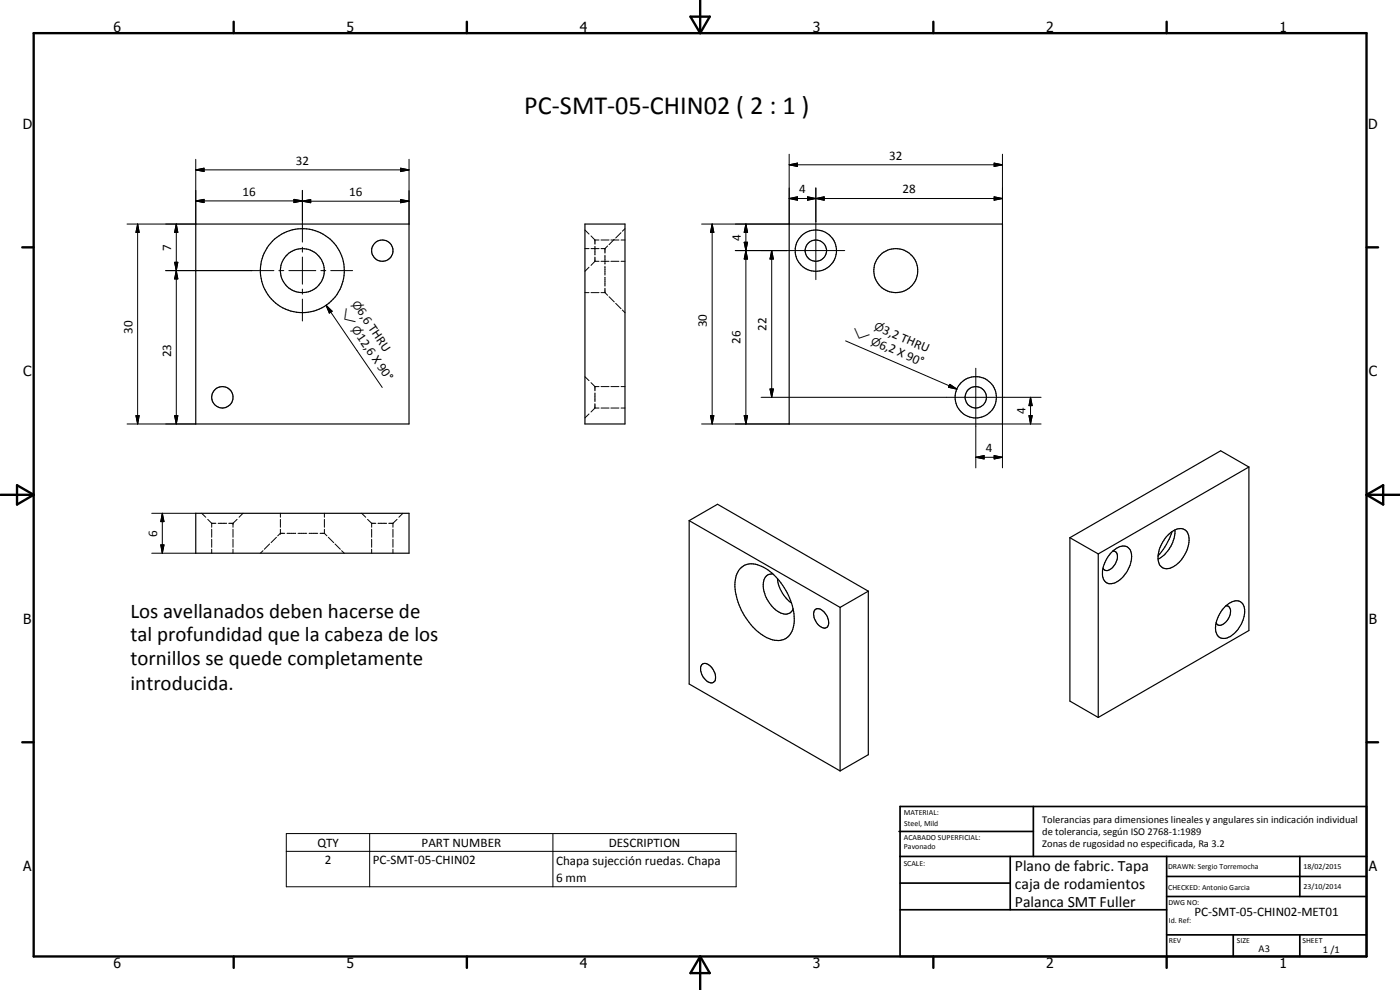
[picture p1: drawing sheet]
<svg xmlns="http://www.w3.org/2000/svg" width="420mm" height="297mm" viewBox="0 0 420 297" stroke-linecap="round" stroke-linejoin="round" font-family="sans-serif">
<g fill="none" stroke="#000" stroke-width=".3">
<path d="M58.7 51l2.5-.5v1zM58.7 47.8v19.4h-20.6M58.7 51h64.1M88.2 59.8l2.6 .5-2.6 .5zM90.8 57.1v15.5M120.2 50.5l2.6 .5-2.6 .5zM120.2 59.9l2.6 .5-2.6 .4zM122.8 47.8v19.4M236.8 49.4l2.5-.5v1.1zM236.8 59.6l2.5-.5v1zM236.8 49.4h64.1M236.8 46.3v20.9h-26.2"/>
<path d="M236.8 59.6h64.1M242.3 59.1l2.5 .5-2.5 .5zM242.3 59.1l5 1v-1l-5 1zM244.8 59.6l2.5-.5v1zM244.8 56.4v27.5M298.4 48.9l2.5 .5-2.5 .6zM298.4 59.1l2.5 .5-2.5 .5zM300.9 46.3v20.9M41.3 67.2l.5 2.5h-1zM41.3 67.2v60M52.4 78.7h1l-.5 2.5zM52.9 67.2l.5 2.5h-1z"/>
<path d="M52.9 67.2v60M58.7 60.3l2.5-.5v1zM58.7 60.3h32.1M90.8 60.4l2.4-.5v.9zM90.8 74.2v1.4M90.8 77.1v8.2M90.8 60.4h32M175.5 69l1.3 1.2M175.5 74.6h1.3M177.4 70.8l1.2 1.2M177.4 74.6h2.4M178.6 72v1.3"/>
<path d="M178.6 73.9v2.6M178.6 77.1v1.3M178.6 78.4l-1.2 1.2M178.6 78.4h1.2M178.6 72h1.2M180.4 78.4h2.4M180.4 72h2.4M180.4 74.6h1.2M181.6 74.6v1.3M181.6 76.6v2.6M181.6 79.9v2.6M182.4 73.8l-.8 .8"/>
<path d="M183.3 78.4h2.4M183.3 72h2.4M184.4 71.8l-1.6 1.6M186.4 78.4h1.2M186.4 72h1.2M186.4 69.8l-1.6 1.6M187.6 68.6l-.8 .8M213.7 67.2l.5 2.5h-1zM213.7 67.2v60M220.7 75.2h32.8M223.3 72.7h1.1l-.6 2.5zM223.3 72.7l1.1 5h-1.1l1.1-5z"/>
<path d="M223.8 75.2l.6 2.5h-1.1zM223.8 67.2l.6 2.5h-1.1zM223.8 67.2v60M231.6 75.2l.5 2.5h-1zM231.6 75.2v44M49.7 81.2h32.5M52.9 81.2l.5 2.5h-1zM83.7 81.2h1.5M86.7 81.2h8.1M90.8 86.7v1.6M90.8 89.7v6.6M96.3 81.2h1.5"/>
<path d="M97.9 91.6l1.8 1.8-.9 .5zM97.9 91.6l16.8 24.6M99.3 81.2h6.5M175.5 87.8h1.3M176.8 80.2l-1.3 1.2M177.4 87.8h2.4M180.4 87.8h1.2M181.6 83.2v2.7M181.6 86.5v1.3M181.6 87.8l.8 .8M182.8 89l1.6 1.6M184.8 91l1.6 1.6"/>
<path d="M186.8 93l.8 .8M175.5 113l1.3 1.2M177.4 114.8l1.2 1.2M178.6 116v1.3M178.6 117.9v2.6M178.6 116h1.2M180.4 116h2.4M183.3 116h2.4M186.4 116h1.2M228.4 119.2h84.1M231.1 116.7h1l-.5 2.5zM253.8 102.3l33.4 14.5"/>
<path d="M285.1 115.3l2.1 1.5-2.6-.6zM292.9 110.5v29.9M309.3 119.2l.5 2.5h-1zM309.3 119.2v8M38.1 127.2h20.6M40.8 124.7h1l-.5 2.5zM52.4 124.7h1l-.5 2.5zM176.8 124.2l-1.3 1.2M178.6 121.1v1.3M178.6 122.4l-1.2 1.2M178.6 122.4h1.2M180.4 122.4h2.4"/>
<path d="M183.3 122.4h2.4M186.4 122.4h1.2M210.6 127.2h26.2M213.2 124.7h1l-.5 2.5zM223.3 124.7h1.1l-.6 2.5zM292.9 137.2l2.4-.5v1zM292.9 137.2h8M298.4 136.7l2.5 .5-2.5 .5zM308.8 124.7h1l-.5 2.5zM312.5 127.2h-11.6v13.2M45.5 154h13.2M48.7 154l.5 2.5h-1z"/>
<path d="M48.7 154v12M60.5 154l1.3 1.2M62.3 155.8l1.2 1.2M63.5 157h1.3M63.5 157v1.2M63.5 158.8v2.4M65.5 157h2.5M68.7 157h1.2M69.9 157h.1M69.9 157v1.2M69.9 158.8v2.4M71.2 155.8l-1.3 1.2"/>
<path d="M72.9 154l-1.2 1.2M84.1 154v1.2M84.1 155.8v2.4M84.1 158.8v1.2M97.4 154v1.2M97.4 155.8v2.4M97.4 158.8v1.2M108.5 154l1.3 1.2M110.3 155.8l1.2 1.2M111.5 157h1.3M111.5 157v1.2M111.5 158.8v2.4"/>
<path d="M113.4 157h2.6M116.7 157h1.2M117.9 157v1.2M117.9 158.8v2.4M119.2 155.8l-1.3 1.2M120.9 154l-1.2 1.2M45.5 166h13.2M48.2 163.5h1l-.5 2.5zM63.5 161.8v2.4M63.5 164.8v1.2M69.9 161.8v2.4M69.9 164.8v1.2"/>
<path d="M78.9 165.2l-.8 .8M80.9 163.2l-1.6 1.6M83 161.2l-1.6 1.6M84.1 160h.1M84.1 160h1.4M84.1 160l-.8 .8M86.1 160h2.7M89.4 160h2.7M92.7 160h2.7M96 160h1.4M97.4 160l.7 .8M98.5 161.2l1.6 1.6"/>
<path d="M100.5 163.2l1.6 1.6M102.5 165.2l.8 .8M111.5 161.8v2.4M111.5 164.8v1.2M117.9 161.8v2.4M117.9 164.8v1.2M85.9 250.1h135v16h-135zM85.9 255.4h135M110.9 250.1v16M165.9 250.1v16"/>
</g>
<g fill="none" stroke="#000" stroke-width=".35">
<path d="M58.7 67.2h64.1v60h-64.1zM175.5 67.2h12.1v60h-12.1zM236.8 67.2h64.1v60h-64.1zM58.7 154h64.1v12h-64.1zM206.8 156.2l45.3 26M206.8 156.2l8.5-4.9 45.3 26.1M206.8 156.2v49l45.3 26.1M351.8 159.5a20.6 20.6 0 0 1-4.3 7.3M352.6 159a10.1 10.1 0 0 1-5.1 8.8M374.8 140.1l-8.5-4.8-45.2 26M374.8 140.1l-45.2 26.1M374.8 140.1v49.1l-45.2 26.1"/>
<path d="M222.3 170.4a5.2 5.2 0 0 1 6.2-.5 19 19 0 0 1 9.8 17.1 5.1 5.1 0 0 1-7.6 4.6 18.8 18.8 0 0 1-10-17.6l.4-1.8zM232 172.2a2.74 2.74 0 0 0-2.9 3.2 10 10 0 0 0 5.2 8.5 2.63 2.63 0 0 0 3.7-1.1M233.3 173.6a10.3 10.3 0 0 0 4.2 7.3M260.6 177.4l-8.5 4.8M260.6 177.4v49l-8.5 4.9M321.1 161.3l8.5 4.9M321.1 161.3v49.1l8.5 4.9M329.6 166.2v49.1M334 165.4a4.1 4.1 0 0 1 4-1.4 3.5 3.5 0 0 1 1.4 4.5 9.2 9.2 0 0 1-5 6.5 2.5 2.5 0 0 1-3.5-2.5 9.8 9.8 0 0 1 3.1-7.1zM334 165.4a1.75 1.75 0 0 1 1.1 2.8 3.6 3.6 0 0 1-3.3 3l-.8-.7M350 161a5.3 5.3 0 0 1 5.1-2.3 3.7 3.7 0 0 1 1.6 4.6 9.4 9.4 0 0 1-5.8 7.3 2.82 2.82 0 0 1-3.4-3.6 10.2 10.2 0 0 1 2.5-6zM210.6 199.4a2.34 2.34 0 0 1 3.3 1.4 3.1 3.1 0 0 1 .3 3.9 2.61 2.61 0 0 1-3.1-1.5 3.4 3.4 0 0 1-.5-3.8z"/>
<path d="M244.6 183a1.87 1.87 0 0 1 2.7 .6 3.5 3.5 0 0 1 .8 4.7 2.49 2.49 0 0 1-3.1-1.6 3.2 3.2 0 0 1-.4-3.7zM252.1 182.2v49.1M367.5 182.2a4.3 4.3 0 0 1 4.8-1.6 4.3 4.3 0 0 1 .9 4.9 8.4 8.4 0 0 1-5.7 6.1 2.56 2.56 0 0 1-2.7-3.1 10.1 10.1 0 0 1 2.7-6.3zM367.9 181.8a1.49 1.49 0 0 1 1.4 2.1 3.9 3.9 0 0 1-3.6 3.7l-.8-.7"/>
<circle cx="114.8" cy="75.2" r="3.2"/>
<circle cx="244.8" cy="75.2" r="3.2"/>
<circle cx="244.8" cy="75.2" r="6.2"/>
<circle cx="90.7" cy="81.2" r="6.6"/>
<circle cx="90.7" cy="81.2" r="12.6"/>
<circle cx="268.9" cy="81.2" r="6.6"/>
<circle cx="66.7" cy="119.2" r="3.2"/>
<circle cx="292.8" cy="119.2" r="3.2"/>
<circle cx="292.8" cy="119.2" r="6.2"/>
</g>
<g fill="none" stroke="#000" stroke-width=".71">
<path d="M10.1 9.9h400v277.1h-400zM70.1 6.5v3.4M140.1 6.5v3.4M207.2 5h5.8l-2.9 4.9zM210.1 0v9.9M280.1 6.5v3.4M350.1 6.5v3.4M6.7 74.2h3.4M410.1 74.2h3.5M.1 148.5h10M5.1 145.6l5 2.9-5 2.9zM410.1 148.5h10"/>
<path d="M410.1 148.5l5-2.9v5.8zM6.7 222.7h3.4M410.1 222.7h3.5M70.1 287v3.4M140.1 287v3.4M210.1 287v10M210.1 287l2.9 5h-5.8zM280.1 287v3.4M350.1 287v3.4"/>
</g>
<g fill="none" stroke="#000" stroke-width=".51">
<path d="M269.8 249.5h40.3M270.1 242h140v45h-140zM270.1 257h140M303.2 257v16M310.1 242v15M350.1 257v30M390.1 257v12M270.1 265h33.1M270.1 273h80M350.1 269h60M350.1 263h60M350.1 280.5h60"/>
<path d="M370.1 280.5v6.5M390.1 280.5v6.5"/>
</g>
<g fill="#000">
<path d="M58.7 51l2.5-.5v1zM58.7 60.3l2.5-.5v1zM90.8 60.4l2.4-.5v.9zM120.2 50.5l2.6 .5-2.6 .5zM236.8 49.4l2.5-.5v1.1zM236.8 59.6l2.5-.5v1zM244.8 59.6l2.5-.5v1zM298.4 48.9l2.5 .5-2.5 .6zM41.3 67.2l.5 2.5h-1zM52.4 78.7h1l-.5 2.5zM52.9 67.2l.5 2.5h-1zM88.2 59.8l2.6 .5-2.6 .5z"/>
<path d="M120.2 59.9l2.6 .5-2.6 .4zM213.7 67.2l.5 2.5h-1zM223.3 72.7h1.1l-.6 2.5zM223.8 75.2l.6 2.5h-1.1zM223.8 67.2l.6 2.5h-1.1zM231.6 75.2l.5 2.5h-1zM242.3 59.1l2.5 .5-2.5 .5zM298.4 59.1l2.5 .5-2.5 .5zM52.9 81.2l.5 2.5h-1zM97.9 91.6l1.8 1.8-.9 .5zM231.1 116.7h1l-.5 2.5zM285.1 115.3l2.1 1.5-2.6-.6z"/>
<path d="M40.8 124.7h1l-.5 2.5zM52.4 124.7h1l-.5 2.5zM213.2 124.7h1l-.5 2.5zM223.3 124.7h1.1l-.6 2.5zM292.9 137.2l2.4-.5v1zM298.4 136.7l2.5 .5-2.5 .5zM308.8 124.7h1l-.5 2.5zM309.3 119.2l.5 2.5h-1zM48.7 154l.5 2.5h-1zM48.2 163.5h1l-.5 2.5z"/>
</g>
<text font-size="7.9" x="157.3" y="34.1">PC-SMT-05-CHIN02 ( 2 : 1 )</text>
<g font-size="6.3">
<text x="39.1" y="185.3">Los avellanados deben hacerse de</text>
<text x="39.1" y="192.4">tal profundidad que la cabeza de los</text>
<text x="39.1" y="199.6">tornillos se quede completamente</text>
<text x="39.1" y="206.9">introducida.</text>
</g>
<g font-size="4.7">
<text x="304.6" y="261.2">Plano de fabric. Tapa</text>
<text x="304.6" y="266.6">caja de rodamientos</text>
<text x="304.6" y="272">Palanca SMT Fuller</text>
</g>
<g font-size="4.2">
<text x="34" y="9.6">6</text>
<text x="104" y="9.6">5</text>
<text x="174" y="9.6">4</text>
<text x="244" y="9.6">3</text>
<text x="314" y="9.6">2</text>
<text x="384" y="9.6">1</text>
<text x="6.8" y="38.7">D</text>
<text x="410.6" y="38.7">D</text>
<text x="7" y="112.9">C</text>
<text x="410.8" y="112.9">C</text>
<text x="7" y="187.1">B</text>
<text x="410.8" y="187.1">B</text>
<text x="7" y="261.4">A</text>
<text x="410.8" y="261.4">A</text>
<text x="34" y="290.4">6</text>
<text x="104" y="290.4">5</text>
<text x="174" y="290.4">4</text>
<text x="244" y="290.4">3</text>
<text x="314" y="290.4">2</text>
<text x="384" y="290.4">1</text>
</g>
<g font-size="3.9">
<text x="266.9" y="47.9">32</text>
<text x="88.8" y="49.4">32</text>
<text x="72.8" y="58.8">16</text>
<text x="104.8" y="58.8">16</text>
<text x="239.8" y="58">4</text>
<text x="270.8" y="58">28</text>
<text x="51.4" y="75.2" transform="rotate(-90 51.4 75.2)">7</text>
<text x="222.3" y="72.2" transform="rotate(-90 222.3 72.2)">4</text>
<text x="107" y="93.4" transform="rotate(56 107 93.4)">6,6 THRU</text>
<text x="39.7" y="100.2" transform="rotate(-90 39.7 100.2)">30</text>
<text x="107" y="101.1" transform="rotate(56 107 101.1)">12,6 X 90°</text>
<text x="212.2" y="98.2" transform="rotate(-90 212.2 98.2)">30</text>
<text x="230.1" y="99.2" transform="rotate(-90 230.1 99.2)">22</text>
<text x="264.7" y="99.9" transform="rotate(23 264.7 99.9)">3,2 THRU</text>
<text x="51.4" y="107.2" transform="rotate(-90 51.4 107.2)">23</text>
<text x="222.3" y="103.2" transform="rotate(-90 222.3 103.2)">26</text>
<text x="263.7" y="104.3" transform="rotate(23 263.7 104.3)">6,2 X 90°</text>
<text x="307.8" y="124.2" transform="rotate(-90 307.8 124.2)">4</text>
<text x="295.9" y="135.7">4</text>
<text x="47.2" y="161" transform="rotate(-90 47.2 161)">6</text>
<text x="95.2" y="254">QTY</text>
<text x="126.5" y="254">PART NUMBER</text>
<text x="182.7" y="254">DESCRIPTION</text>
<text x="97.5" y="259.4">2</text>
<text x="111.9" y="259.4">PC-SMT-05-CHIN02</text>
<text x="166.9" y="259.5">Chapa sujección ruedas. Chapa</text>
<text x="166.9" y="264.8">6 mm</text>
<text x="358.5" y="275">PC-SMT-05-CHIN02-MET01</text>
</g>
<g font-size="3.3">
<text x="101.8" y="93.6" transform="rotate(56 101.8 93.6)">w</text>
<text x="105.4" y="91.1" transform="rotate(56 105.4 91.1)">n</text>
<text x="105.4" y="98.8" transform="rotate(56 105.4 98.8)">n</text>
<text x="255.3" y="100.6" transform="rotate(23 255.3 100.6)">w</text>
<text x="262.1" y="98.8" transform="rotate(23 262.1 98.8)">n</text>
<text x="261.1" y="103.2" transform="rotate(23 261.1 103.2)">n</text>
</g>
<g font-size="3.1">
<text x="312.7" y="246.8">Tolerancias para dimensiones lineales y angulares sin indicación individual</text>
<text x="312.7" y="250.4">de tolerancia, según ISO 2768-1:1989</text>
<text x="312.7" y="254">Zonas de rugosidad no especificada, Ra 3.2</text>
<text x="377.7" y="285.6">A3</text>
<text x="397" y="285.9">1 /1</text>
</g>
<g font-size="2.4">
<text x="271.2" y="244.4">MATERIAL:</text>
<text x="271.3" y="252">ACABADO SUPERFICIAL:</text>
<text x="271.4" y="247.9">Steel, Mild</text>
<text x="271.3" y="254.6">Pavonado</text>
<text x="271.2" y="259.7">SCALE:</text>
<text x="350.6" y="260.8">DRAWN: Sergio Torremocha</text>
<text x="391.2" y="260.6">18/02/2015</text>
<text x="350.6" y="267">CHECKED: Antonio Garcia</text>
<text x="391.2" y="266.7">23/10/2014</text>
<text x="350.6" y="271.4">DWG NO:</text>
<text x="350.8" y="276.9">Id. Ref:</text>
<text x="350.8" y="282.8">REV</text>
<text x="371.2" y="282.9">SIZE</text>
<text x="390.9" y="282.9">SHEET</text>
</g>
</svg>
